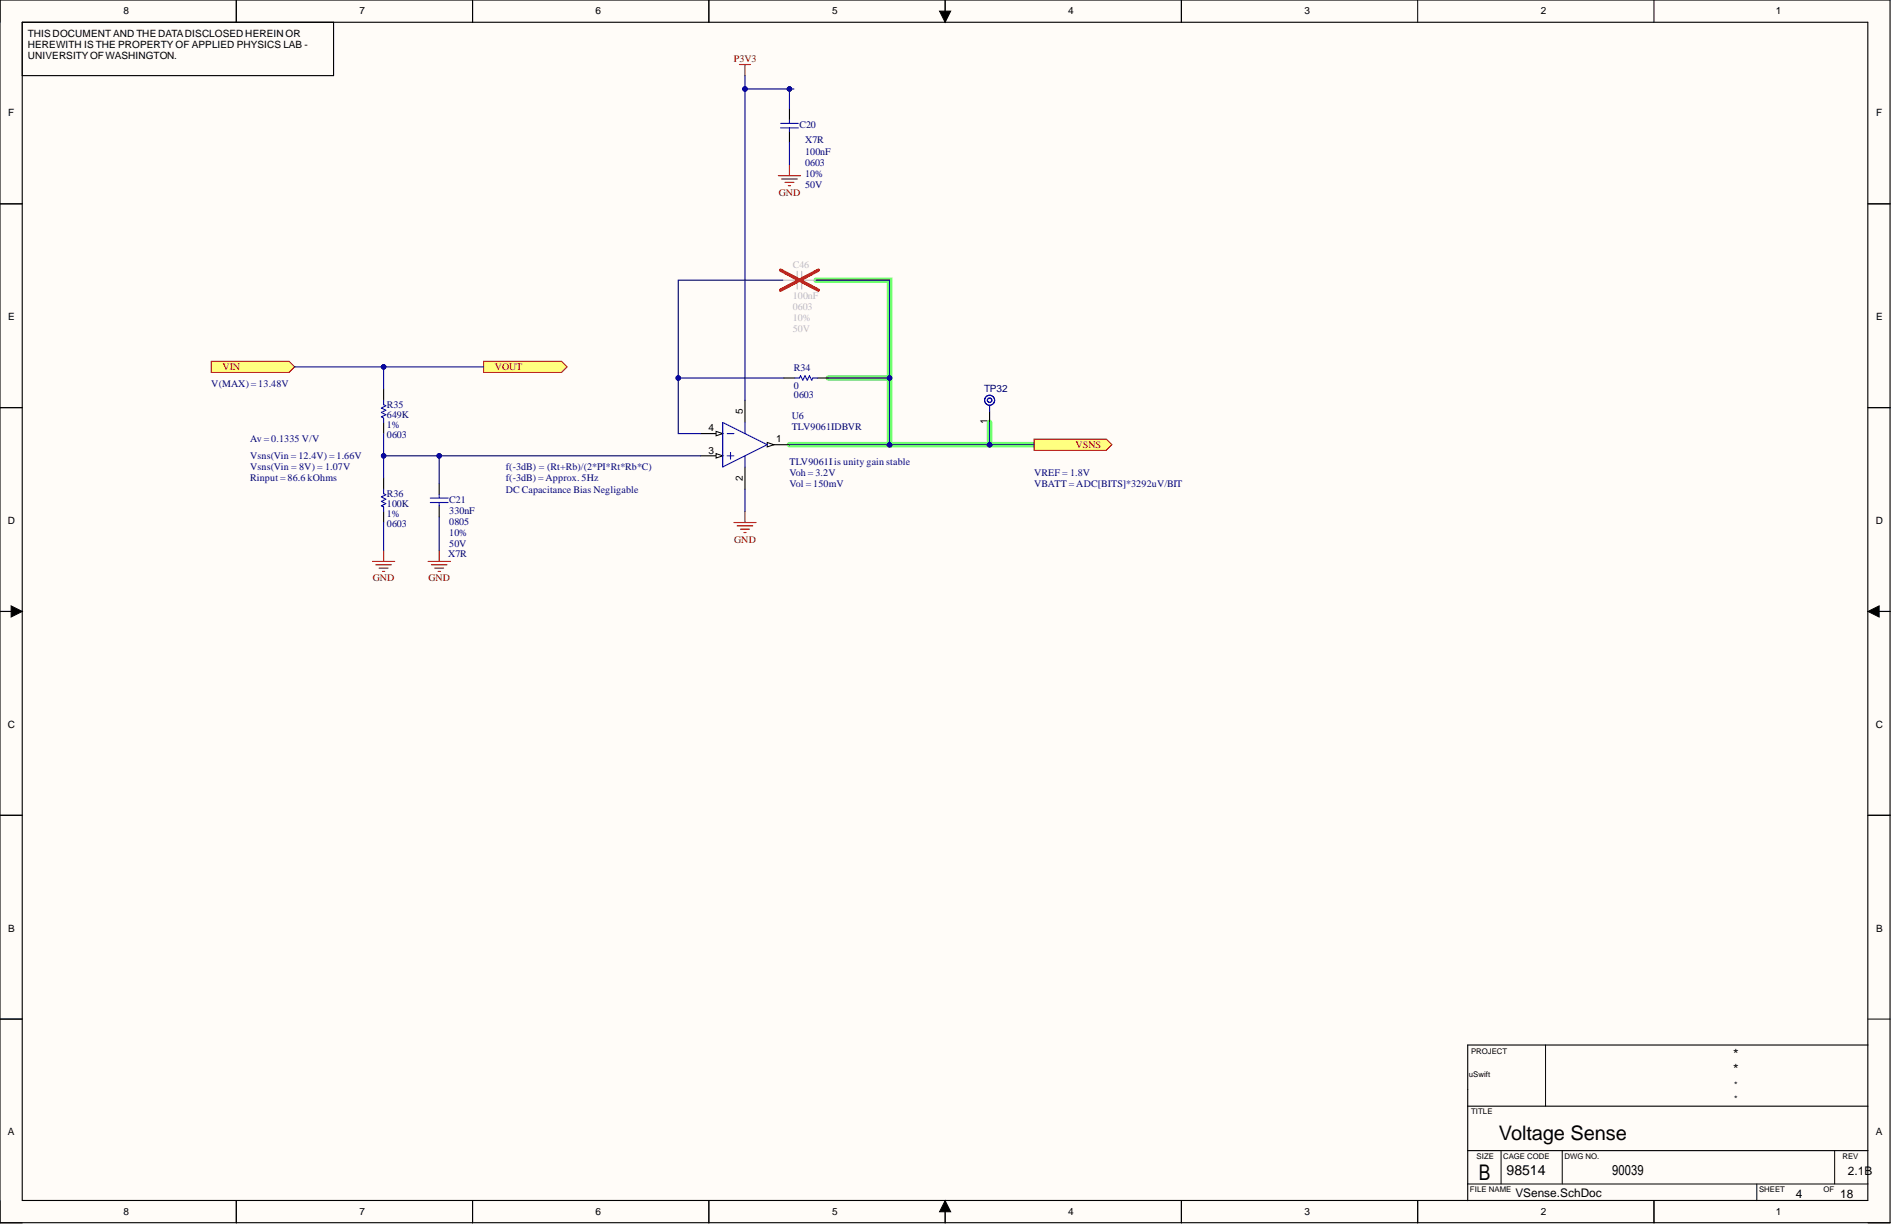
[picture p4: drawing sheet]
<svg xmlns="http://www.w3.org/2000/svg" width="431mm" height="279mm" viewBox="0 0 431 279" stroke-linecap="round" stroke-linejoin="round" font-family="sans-serif">
<g fill="#fffcf8">
<path d="M0 0h430.6v278.5h-430.6z" fill-rule="evenodd"/>
<path d="M5.1 5.1h420.4v268.3h-420.4z" fill-rule="evenodd"/>
</g>
<g fill="none" stroke="#000" stroke-width=".23">
<path d="M0 0v5.1M53.8 0v5.1M107.6 0v5.1M161.5 0v5.1M214 2.5h2.6l-1.3 2.6zM215.3 0v5.1M269.1 0v5.1M322.9 0v5.1M376.8 0v5.1M0 46.4h5.1M425.5 46.4h5.1M0 92.8h5.1"/>
<path d="M425.5 92.8h5.1M0 139.2h5.1M2.5 138l2.6 1.2-2.6 1.3zM425.5 139.2l2.6-1.2v2.5zM425.5 139.2h5.1M0 185.6h5.1M425.5 185.6h5.1M0 232.1h5.1M352.1 238v13.9M425.5 232.1h5.1M0 273.4v5.1h5.1M53.8 273.4v5.1"/>
<path d="M107.6 273.4v5.1M161.5 273.4v5.1M215.3 273.4l1.3 2.5h-2.6zM215.3 273.4v5.1M269.1 273.4v5.1M322.9 273.4v5.1M334.3 269.6h91.2M341.9 262v7.6M355.9 262v7.6M376.8 273.4v5.1M400.2 269.6v3.8M417.9 262v7.6"/>
<path d="M425.5 278.5h5.1"/>
</g>
<path d="M185.9 63.8h16.7v22.3M188.7 86.1h13.9v15.2h-22.8M225.4 96.2v5.1M202.6 101.3h33" fill="none" stroke="#6eff6e" stroke-width="1.3"/>
<path d="M214 2.5h2.6l-1.3 2.6zM2.5 138l2.6 1.2-2.6 1.3zM425.5 139.2l2.6-1.2v2.5zM215.3 273.4l1.3 2.5h-2.6z" fill="#000"/>
<g fill="none" stroke="#000" stroke-width=".25">
<path d="M0 0h430.5v278.4h-430.5zM5.1 5.1h420.4v268.3h-420.4zM53.8 0v5.1M76 5.1v12.1h-70.9M107.6 0v5.1M161.5 0v5.1M215.3 0v5.1M269.1 0v5.1M0 46.4h5.1M425.5 46.4h5.1M0 92.8h5.1M425.5 92.8h5.1"/>
<path d="M0 139.2h5.1M425.5 139.2h5.1M0 185.6h5.1M425.5 185.6h5.1M0 232.1h5.1M425.5 238h-91.2v35.4M334.3 251.9h91.2M53.8 273.4v5.1M107.6 273.4v5.1M161.5 273.4v5.1M215.3 273.4v5.1M269.1 273.4v5.1"/>
<path d="M322.9 273.4v5.1M334.3 262h91.2M376.8 273.4v5.1"/>
</g>
<path d="M48.1 82.3h17.8l1.2 1.2-1.2 1.3h-17.8z" fill-rule="evenodd" fill="#ffff80"/>
<path d="M48.1 82.3h17.8l1.2 1.2-1.2 1.3h-17.8z" fill="none" stroke="#800000" stroke-width=".23"/>
<path d="M110.2 82.3h17.7l1.3 1.2-1.3 1.3h-17.7z" fill-rule="evenodd" fill="#ffff80"/>
<path d="M110.2 82.3h17.7l1.3 1.2-1.3 1.3h-17.7z" fill="none" stroke="#800000" stroke-width=".23"/>
<path d="M87.4 88.6v2.5M87.4 96.2v2.5M87.4 108.9v2.5M87.4 116.5v2.5M174.8 101.3h5" fill="none" stroke="#000" stroke-width=".25"/>
<path d="M87.4 91.1v1.1l.5 .2-1 .5 1 .5-1 .5 1 .5-1 .5 .5 .3v1M87.4 111.4v1l.5 .3-1 .5 1 .5-1 .5 1 .5-1 .5 .5 .2v1.1" fill="none" stroke="#00f" stroke-width=".25"/>
<path d="M84.9 127.8h5M85.6 128.6h3.6M86.4 129.4h2M87.1 130.1h.5M87.4 125.3v2.5" fill="none" stroke="#800000" stroke-width=".25"/>
<path d="M174.8 100.8l1.5 .5-1.5 .5z" fill="#f8fcff"/>
<path d="M174.8 100.8l1.5 .5-1.5 .5z" fill="none" stroke="#000" stroke-width=".23"/>
<path d="M159.6 103.8h5M169.7 106.3v5.1" fill="none" stroke="#000" stroke-width=".25"/>
<path d="M163.1 103.3l1.5 .5-1.5 .5z" fill="#f8fcff"/>
<path d="M163.1 103.3l1.5 .5-1.5 .5z" fill="none" stroke="#000" stroke-width=".23"/>
<path d="M159.6 98.7h5" fill="none" stroke="#000" stroke-width=".25"/>
<path d="M163.1 98.2l1.5 .5-1.5 .5z" fill="#f8fcff"/>
<path d="M163.1 98.2l1.5 .5-1.5 .5z" fill="none" stroke="#000" stroke-width=".23"/>
<path d="M169.7 91.1v5.1" fill="none" stroke="#000" stroke-width=".25"/>
<path d="M164.6 96.2l10.2 5.1-10.2 5zM165.7 98.7h1.5M169.7 96.2v2.5M165.7 103.8h1.5M166.4 103v1.6M169.7 103.8v2.5" fill="none" stroke="#00f" stroke-width=".25"/>
<path d="M235.6 100h16.4l1.3 1.3-1.3 1.2h-16.4z" fill-rule="evenodd" fill="#ffff80"/>
<path d="M235.6 100h16.4l1.3 1.3-1.3 1.2h-16.4z" fill="none" stroke="#800000" stroke-width=".23"/>
<path d="M179.8 24.8v2.5M179.8 29.9v2.5M178.6 86.1h2.5M186.2 86.1h2.5M225.4 93.7v2.5M100 110.1v2.6M100 115.2v2.5" fill="none" stroke="#000" stroke-width=".25"/>
<g fill="none" stroke="#00f" stroke-width=".25">
<path d="M177.8 28.1h4.1M177.8 29.1h4.1M179.8 27.3v.8M179.8 29.1v.8M181.1 86.1h1l.3-.5 .5 1 .5-1 .5 1 .5-1 .5 1 .3-.5h1M225.4 92.4v1.3M98 113.4h4.1M98 114.4h4.1M100 112.7v.7M100 114.4v.8"/>
<circle cx="225.4" cy="91.1" r="1.14"/>
<circle cx="225.4" cy="91.1" r=".51"/>
</g>
<g fill="none" stroke="#800000" stroke-width=".25">
<path d="M168.4 14.7h2.6M169.7 14.7v2.5M179.8 37.5v2.5M177.3 40h5.1M178.1 40.8h3.5M178.8 41.5h2M179.6 42.3h.5M167.2 119h5M167.9 119.7h3.6M169.7 116.5v2.5M97.5 127.8h5.1M98.3 128.6h3.5"/>
<path d="M99 129.4h2.1M99.8 130.1h.5M100 125.3v2.5M168.7 120.5h2M169.5 121.3h.5"/>
</g>
<path d="M178.3 63.8h3.3M181.6 61.8v4M182.6 63.8h3.3M182.6 61.8v4" fill="none" stroke="#bfbebc" stroke-width=".25"/>
<path d="M177.8 61.5l8.6 4.6M186.4 61.5l-8.6 4.6" fill="none" stroke="#f00" stroke-width=".76"/>
<path d="M87.4 83.5h22.8" fill="none" stroke="#000080" stroke-width=".25"/>
<circle cx="87.4" cy="83.5" r=".51" fill="#000080"/>
<circle cx="87.4" cy="83.5" r=".51" fill="none" stroke="#000080" stroke-width=".23"/>
<path d="M67.1 83.5h20.3v5.1M87.4 119v6.3" fill="none" stroke="#000080" stroke-width=".25"/>
<circle cx="87.4" cy="83.5" r=".51" fill="#000080"/>
<circle cx="87.4" cy="83.5" r=".51" fill="none" stroke="#000080" stroke-width=".23"/>
<path d="M179.8 32.4v5.1M178.6 86.1h-24.1v12.6h5.1M169.7 111.4v5.1" fill="none" stroke="#000080" stroke-width=".25"/>
<circle cx="154.5" cy="86.1" r=".51" fill="#000080"/>
<circle cx="154.5" cy="86.1" r=".51" fill="none" stroke="#000080" stroke-width=".23"/>
<path d="M188.7 86.1h13.9v15.2h-22.8" fill="none" stroke="#000080" stroke-width=".25"/>
<circle cx="202.6" cy="86.1" r=".51" fill="#000080"/>
<circle cx="202.6" cy="86.1" r=".51" fill="none" stroke="#000080" stroke-width=".23"/>
<circle cx="202.6" cy="101.3" r=".51" fill="#000080"/>
<circle cx="202.6" cy="101.3" r=".51" fill="none" stroke="#000080" stroke-width=".23"/>
<path d="M202.6 101.3h33" fill="none" stroke="#000080" stroke-width=".25"/>
<circle cx="202.6" cy="101.3" r=".51" fill="#000080"/>
<circle cx="202.6" cy="101.3" r=".51" fill="none" stroke="#000080" stroke-width=".23"/>
<circle cx="225.4" cy="101.3" r=".51" fill="#000080"/>
<circle cx="225.4" cy="101.3" r=".51" fill="none" stroke="#000080" stroke-width=".23"/>
<path d="M100 103.8v6.3M100 117.7v7.6" fill="none" stroke="#000080" stroke-width=".25"/>
<circle cx="100" cy="103.8" r=".51" fill="#000080"/>
<circle cx="100" cy="103.8" r=".51" fill="none" stroke="#000080" stroke-width=".23"/>
<path d="M87.4 103.8h72.2" fill="none" stroke="#000080" stroke-width=".25"/>
<circle cx="87.4" cy="103.8" r=".51" fill="#000080"/>
<circle cx="87.4" cy="103.8" r=".51" fill="none" stroke="#000080" stroke-width=".23"/>
<circle cx="100" cy="103.8" r=".51" fill="#000080"/>
<circle cx="100" cy="103.8" r=".51" fill="none" stroke="#000080" stroke-width=".23"/>
<path d="M87.4 98.7v10.2" fill="none" stroke="#000080" stroke-width=".25"/>
<circle cx="87.4" cy="103.8" r=".51" fill="#000080"/>
<circle cx="87.4" cy="103.8" r=".51" fill="none" stroke="#000080" stroke-width=".23"/>
<path d="M225.4 96.2v5.1" fill="none" stroke="#000080" stroke-width=".25"/>
<circle cx="225.4" cy="101.3" r=".51" fill="#000080"/>
<circle cx="225.4" cy="101.3" r=".51" fill="none" stroke="#000080" stroke-width=".23"/>
<path d="M178.3 63.8h-23.8v22.3" fill="none" stroke="#000080" stroke-width=".25"/>
<circle cx="154.5" cy="86.1" r=".51" fill="#000080"/>
<circle cx="154.5" cy="86.1" r=".51" fill="none" stroke="#000080" stroke-width=".23"/>
<path d="M185.9 63.8h16.7v22.3" fill="none" stroke="#000080" stroke-width=".25"/>
<circle cx="202.6" cy="86.1" r=".51" fill="#000080"/>
<circle cx="202.6" cy="86.1" r=".51" fill="none" stroke="#000080" stroke-width=".23"/>
<path d="M169.7 20.3v70.8" fill="none" stroke="#000080" stroke-width=".25"/>
<circle cx="169.7" cy="20.3" r=".51" fill="#000080"/>
<circle cx="169.7" cy="20.3" r=".51" fill="none" stroke="#000080" stroke-width=".23"/>
<path d="M179.8 20.3v4.5" fill="none" stroke="#000080" stroke-width=".25"/>
<circle cx="179.8" cy="20.3" r=".51" fill="#000080"/>
<circle cx="179.8" cy="20.3" r=".51" fill="none" stroke="#000080" stroke-width=".23"/>
<path d="M169.7 17.2v3.1h11.1" fill="none" stroke="#000080" stroke-width=".25"/>
<circle cx="169.7" cy="20.3" r=".51" fill="#000080"/>
<circle cx="169.7" cy="20.3" r=".51" fill="none" stroke="#000080" stroke-width=".23"/>
<circle cx="179.8" cy="20.3" r=".51" fill="#000080"/>
<circle cx="179.8" cy="20.3" r=".51" fill="none" stroke="#000080" stroke-width=".23"/>
<text font-size="4.9" x="336.9" y="268.6">B</text>
<text font-size="4.6" x="341.4" y="259.6">Voltage Sense</text>
<g font-size="3.2">
<text x="394.8" y="241.1">*</text>
<text x="394.8" y="244.6">*</text>
<text x="343.2" y="267.7">98514</text>
</g>
<text font-size="3.1" x="367.3" y="267.7">90039</text>
<g font-size="2.7">
<text x="421" y="267.5">2.1B</text>
<text x="345.2" y="272.6">VSense.SchDoc</text>
<text x="409.1" y="272.8">4</text>
<text x="419.2" y="272.8">18</text>
</g>
<g font-size="2.3">
<text x="28.1" y="3.3">8</text>
<text x="81.9" y="3.3">7</text>
<text x="135.7" y="3.3">6</text>
<text x="189.5" y="3.3">5</text>
<text x="243.3" y="3.3">4</text>
<text x="297.2" y="3.3">3</text>
<text x="351" y="3.3">2</text>
<text x="404.5" y="3.3">1</text>
<text x="6.3" y="8.4">THIS DOCUMENTAND THE DATADISCLOSED HEREIN OR</text>
<text x="6.3" y="10.9">HEREWITH IS THE PROPERTY OF APPLIED PHYSICS LAB -</text>
<text x="6.3" y="13.4">UNIVERSITYOFWASHINGTON.</text>
<text x="1.9" y="26.5">F</text>
<text x="427.4" y="26.5">F</text>
<text x="1.9" y="72.9">E</text>
<text x="427.4" y="72.9">E</text>
<text x="169.2" y="94.2" transform="rotate(-90 169.2 94.2)">5</text>
<text x="161.4" y="98.2">4</text>
<text x="176.8" y="100.8">1</text>
<text x="224.9" y="96.5" transform="rotate(-90 224.9 96.5)">1</text>
<text x="161.4" y="103.3">3</text>
<text x="169.2" y="109.5" transform="rotate(-90 169.2 109.5)">2</text>
<text x="1.8" y="119.3">D</text>
<text x="427.3" y="119.3">D</text>
<text x="1.8" y="165.7">C</text>
<text x="427.3" y="165.7">C</text>
<text x="1.9" y="212.1">B</text>
<text x="427.4" y="212.1">B</text>
<text x="1.8" y="258.6">A</text>
<text x="427.3" y="258.6">A</text>
<text x="28.1" y="276.7">8</text>
<text x="81.9" y="276.7">7</text>
<text x="135.7" y="276.7">6</text>
<text x="189.5" y="276.7">5</text>
<text x="243.3" y="276.7">4</text>
<text x="297.2" y="276.7">3</text>
<text x="351" y="276.7">2</text>
<text x="404.5" y="276.7">1</text>
</g>
<g font-size="2.3" fill="#800000">
<text x="167.2" y="14.2">P3V3</text>
<text x="177.4" y="44.6">GND</text>
<text x="50.7" y="84.3">VIN</text>
<text x="112.7" y="84.3">VOUT</text>
<text x="245" y="102">VSNS</text>
<text x="167.3" y="123.5">GND</text>
<text x="84.9" y="132.4">GND</text>
<text x="97.6" y="132.4">GND</text>
</g>
<g font-size="2.3" fill="#000080">
<text x="182.1" y="29.1">C20</text>
<text x="183.4" y="32.7">X7R</text>
<text x="183.4" y="35.2">100nF</text>
<text x="183.4" y="37.7">0603</text>
<text x="183.4" y="40.3">10%</text>
<text x="183.4" y="42.8">50V</text>
<text x="48.1" y="88.1">V(MAX) = 13.48V</text>
<text x="180.8" y="88.6">0</text>
<text x="180.8" y="84.6">R34</text>
<text x="224.2" y="89.4">TP32</text>
<text x="88.1" y="95.2">649K</text>
<text x="88.1" y="92.9">R35</text>
<text x="180.3" y="95.4">U6</text>
<text x="180.8" y="90.6">0603</text>
<text x="57" y="100.8">Av = 0.1335 V/V</text>
<text x="88.1" y="97.5">1%</text>
<text x="88.1" y="99.7">0603</text>
<text x="180.3" y="98">TLV9061IDBVR</text>
<text x="57" y="104.6">Vsns(Vin = 12.4V) = 1.66V</text>
<text x="57" y="107.1">Vsns(Vin = 8V) = 1.07V</text>
<text x="115.2" y="107.1">f(-3dB) = (Rt+Rb)/(2*PI*Rt*Rb*C)</text>
<text x="179.8" y="105.8">TLV9061I is unity gain stable</text>
<text x="57" y="109.6">Rinput = 86.6 kOhms</text>
<text x="88.1" y="113.2">R36</text>
<text x="115.2" y="109.6">f(-3dB) = Approx. 5Hz</text>
<text x="115.2" y="112.1">DC Capacitance Bias Negligable</text>
<text x="179.8" y="108.4">Voh = 3.2V</text>
<text x="179.8" y="110.9">Vol = 150mV</text>
<text x="235.6" y="108.4">VREF = 1.8V</text>
<text x="235.6" y="110.9">VBATT = ADC[BITS]*3292uV/BIT</text>
<text x="88.1" y="120">0603</text>
<text x="88.1" y="115.4">100K</text>
<text x="88.1" y="117.7">1%</text>
<text x="102.3" y="117">330nF</text>
<text x="102.3" y="119.5">0805</text>
<text x="102.3" y="114.4">C21</text>
<text x="102.3" y="122">10%</text>
<text x="102.3" y="124.6">50V</text>
<text x="102.1" y="126.8">X7R</text>
</g>
<g font-size="2.3" fill="#bfbebc">
<text x="180.6" y="61">C46</text>
<text x="180.6" y="68.1">100nF</text>
<text x="180.6" y="70.6">0603</text>
<text x="180.6" y="73.2">10%</text>
<text x="180.6" y="75.7">50V</text>
</g>
<g font-size="2">
<text x="395" y="247.8">*</text>
<text x="395" y="251">*</text>
</g>
<g font-size="1.8">
<text x="334.6" y="245.1">uSwift</text>
<text x="335.1" y="240.1">PROJECT</text>
<text x="335.1" y="253.7">TITLE</text>
<text x="336.4" y="263.9">SIZE</text>
<text x="342.4" y="263.9">CAGE CODE</text>
<text x="356.4" y="263.9">DWG NO.</text>
<text x="419.7" y="263.9">REV</text>
<text x="334.8" y="271.5">FILE NAME</text>
<text x="400.7" y="271.5">SHEET</text>
<text x="415.4" y="271.5">OF</text>
</g>
</svg>
